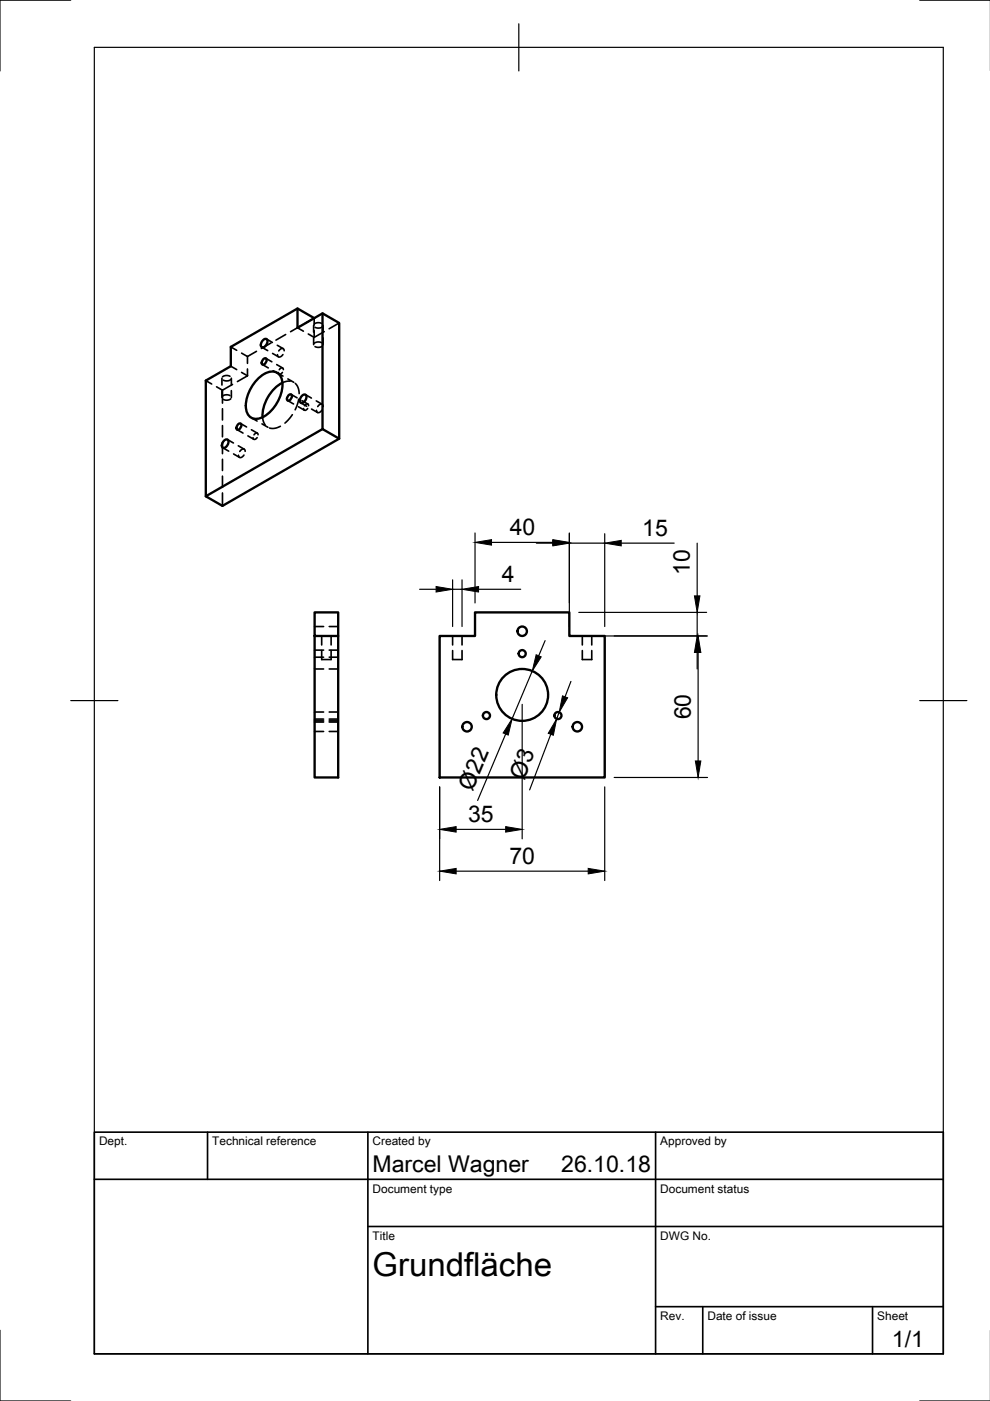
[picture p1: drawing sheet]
<svg xmlns="http://www.w3.org/2000/svg" width="210mm" height="297mm" viewBox="0 0 210 297" stroke-linecap="round" stroke-linejoin="round" font-family="sans-serif">
<!-- layer: Hidden -->
<g fill="none" stroke="#000" stroke-width=".35">
<path d="M48.8 79.8l-.9-.2-.7 .3M48.9 77.6l1.3 .8M48.9 73.6l1.3 .7M51.2 79l1.3 .7M51.2 74.9l1.3 .7M52.5 79.7l-2.2 1.2M52.5 75.6v1.4M52.5 78.2v1.5M54.4 74.5l-1.9 1.1M55.5 73.6l1.3 .7M55.6 77.3l1.3 .7M56.4 76l1.2 .7"/>
<path d="M56.5 71.9l1.3 .7M57.5 72.7l-2.1 1.2M57.8 74.9l1.2 .8M57.9 78.6l1.3 .7M58.7 77.3l1.2 .7M58.8 79l1.2 .7M58.8 73.2l1.2 .7M59.9 79l-.6 .4-.3-.4M60 75.2l-.8 .5-.2-.1-.2-.4M60.1 78.4l-.1-.3-.2-.1-.6 .4M60.2 74.4l-.1-.4-.2-.1-.4 .1-.4 .4M60.6 70.9l-2.1 1.2"/>
<path d="M63.1 69.5l1.2 .7M63.7 69.1l-2.1 1.2M65.4 70.8l1.2 .7M66.5 69v1.4M66.5 71.6v1.5M66.6 67.4l-1.9 1.1M66.6 67.5v1.4M66.6 70.1v1.4M68.2 72.7l-.9-.2-.7 .3M68.2 68.6l-.8-.2-.8 .3M68.4 73.4l-.8 .2-.8-.1M68.4 69.3l-.8 .3-.8-.2"/>
<path d="M68.5 69v1.4M68.5 71.6v1.5M68.7 70.3l-2.1 1.2M71.9 68.5l-2.1 1.2M43.6 80.7l1.3 .7M47.1 80.2v1.4M47.1 82.8v1.5M47.2 82.7v2.8M47.2 86.7v2.3M47.2 90.2v2.4M47.2 93.8v2.4M47.2 97.4v2.4"/>
<path d="M47.2 94.9l1.3 .8M48.2 93.2l1.3 .7M48.8 83.9l-.9-.2-.7 .3M48.9 84.6l-.7 .2-.9-.1M48.9 80.5l-.7 .3-.9-.2M49.1 80.2v1.4M49.1 82.8v1.5M49.3 81.5l-2.1 1.2-1.3-.7M49.5 96.2l1.3 .8M50.3 91.1l1.2 .7M50.5 94.5l1.3 .7M51 89.8l1.3 .7"/>
<path d="M51.7 96.5l-.7 .5-.3-.1-.1-.4M52 95.7l-.1-.4-.3-.1-.4 .2-.4 .3M52.6 92.4l1.2 .7M53.3 88.6l1.2 .7M53.3 91.1l1.3 .7M54.5 92.8l-.6 .4-.2-.1v-.3M54.7 92.2l-.3-.4-.5 .4M55.5 89.9l1.3 .7M55.7 88.5l.1 .8 .4 .8M59.4 90.4l-1.2 .4-1-.1M61 84.9l1.2 .8M61 80.3l1.3 .8"/>
<path d="M61.5 80.8h-.7l-.9 .4M61.7 83.6l1.3 .8M62 87.9l-1.6 1.8M62.6 81.3l.6 .9 .2 1.3M63.3 86.2l1.2 .8M63.3 84.6l-.7 2.3M63.8 85.4l1.2 .7M64 84.9l1.3 .8M64.8 83.7l1.2 .7M65.2 86.6l-.5 .4-.2-.1-.1-.3M65.4 86l-.1-.3-.2-.1-.5 .4M66.1 86.7l1.2 .7"/>
<path d="M67.1 85l1.2 .7M68.3 87l-.8 .5-.3-.1-.1-.4M68.5 86.2l-.1-.4-.3-.1-.4 .1-.3 .4M47.2 100.9v2.4M47.2 104.5v2.8M66.7 132.8h1.9M66.7 139.3h1.9M66.7 137.8h1.9M68.2 137.9v1.9h2v-1.9M68.2 134.8v1.9M69.8 132.8h1.9M69.8 139.3h1.9"/>
<path d="M69.8 137.8h1.9M70.2 134.8v1.9M96 137.9v1.9h2v-1.9M96 134.8v1.9M98 134.8v1.9M123.5 137.9v1.9h2v-1.9M123.5 134.8v1.9M125.5 134.8v1.9M66.7 153.1h1.9M66.7 155.1h1.9M66.7 152.8h1.9M66.7 141.8h1.9"/>
<path d="M66.7 152.5h1.9M66.7 151h1.9M69.8 153.1h1.9M69.8 155.1h1.9M69.8 152.8h1.9M69.8 141.8h1.9M69.8 152.5h1.9M69.8 151h1.9"/>
</g>
<!-- layer: Visible -->
<g fill="none" stroke="#000" stroke-width=".5">
<path d="M55.7 72.2l.3-.3h.5a1.15 1.15 0 0 1-1 1.7 1 1 0 0 1 .2-1.4zM55.8 76.2l.5-.2a.76 .76 0 0 1 .1 .9 .76 .76 0 0 1-.9 .3v-.5zM63.1 65.4v4.1l5.3-3.1 3.5 2.1v24.5M66.6 67.5l-3.5-2.1-14.2 8.2v4l-5.3 3.1v24.5M68.4 66.4v24.6l3.5 2-24.7 14.3-3.6-2.1 24.8-14.2M47.5 93.5l.2-.3h.5a1.15 1.15 0 0 1-1 1.7 1 1 0 0 1 .3-1.4zM50.4 90l.5-.2a.76 .76 0 0 1 .1 .9 .76 .76 0 0 1-.8 .3v-.5zM54.7 80.4a3.6 3.6 0 0 1 4.1-1.4 3.7 3.7 0 0 1 .9 4.3 8.1 8.1 0 0 1-4.5 5.3 2.14 2.14 0 0 1-3-1.7 8.1 8.1 0 0 1 2.5-6.5zM59.9 81.2a8.4 8.4 0 0 0-4.2 7.3M61.2 83.8l.4-.2a.76 .76 0 0 1 .1 .9 .76 .76 0 0 1-.8 .4v-.6zM64 84l.3-.3h.5a1.15 1.15 0 0 1-1 1.7 1 1 0 0 1 .2-1.4zM66.7 129.8h5v5h-5z"/>
<path d="M66.7 134.8v30h5v-30M93.2 134.8h7.5v-5h20v5h7.5v30h-35z"/>
<circle cx="110.7" cy="138.6" r=".75"/>
<circle cx="110.7" cy="133.8" r="1"/>
<circle cx="99" cy="154.1" r="1"/>
<circle cx="103.1" cy="151.7" r=".75"/>
<circle cx="110.7" cy="147.3" r="5.5"/>
<circle cx="118.3" cy="151.7" r=".75"/>
<circle cx="122.4" cy="154.1" r="1"/>
</g>
<!-- layer: Border -->
<path d="M15 0h-15v15M20 10h180v277h-180zM110 5v10M195 0h15M15 148.5h10M195 148.5h10M0 282v15h15M195 297h15" fill="none" stroke="#000" stroke-width=".25"/>
<!-- layer: TitleBlock -->
<path d="M20 240h180v47h-180zM20 250h180M44 240v10M78 240v47M139 240v47M78 260h122M139 277h61M149 277v10M185 277v10" fill="none" stroke="#000" stroke-width=".35"/>
<!-- layer: Dimensions -->
<g fill="none" stroke="#000" stroke-width=".25">
<path d="M100.7 113v14.8M104.2 115h13M113.7 115.2h3.5M120.7 113v19.8M120.7 115.2h7.5M128.2 113.2v19.6M131.7 115.2h11.2M147.8 115.2v11.1M89 124.9h3.5M96 122.9v9.9M96 124.9h2M98 122.9v9.9"/>
<path d="M101.5 124.9h8.9M115.6 135.8l-1.4 3.2M122.7 134.8h27.3M122.7 129.8h27.1M147.8 129.8v5M147.8 138.3v3.5M148 138.3v23M107.2 155.6l-5.9 14.1M110.7 149.3v28.5M112.9 142.3l-4.3 10.1M116.8 155.7l-4.5 11.8M118.6 151l-.6 1.4"/>
<path d="M121 144.5l-1.2 3.2M93.2 166.8v19.9M96.7 175.8h10.5M128.2 166.8v19.9M130.2 164.8h19.8M96.7 184.7h28"/>
</g>
<g fill="#000" stroke="#000" stroke-width=".21">
<path d="M100.7 115l3.5-.6v1.2zM117.2 114.6l3.5 .6-3.5 .5zM117.2 114.4l3.5 .6-3.5 .6zM128.2 115.2l3.5-.6v1.1zM92.5 124.4l3.5 .5-3.5 .6zM98 124.9l3.5-.5v1.1zM113.7 138.8l1.1 .5-1.9 3zM147.8 134.8l.6 3.5h-1.2zM147.2 126.3h1.2l-.6 3.5zM148 134.8l.6 3.5h-1.2zM108.6 152.4l-.8 3.5-1.1-.5zM118 152.4l-.7 3.5-1.1-.4z"/>
<path d="M119.3 147.5l1 .4-1.7 3.1zM93.2 175.8l3.5-.5v1.1zM107.2 175.3l3.5 .5-3.5 .6zM147.4 161.3h1.2l-.6 3.5zM93.2 184.7l3.5-.6v1.2zM124.7 184.1l3.5 .6-3.5 .6z"/>
</g>
<text font-size="7" x="79" y="270.5">Grundfläche</text>
<g font-size="4.9">
<text x="108.1" y="113.5">40</text>
<text x="136.2" y="113.6">15</text>
<text x="106.4" y="123.4">4</text>
<text x="146.3" y="121.9" transform="rotate(-90 146.3 121.9)">10</text>
<text x="146.5" y="152.5" transform="rotate(-90 146.5 152.5)">60</text>
<text x="100.2" y="167.8" transform="rotate(-67 100.2 167.8)">Ø22</text>
<text x="111.1" y="165.6" transform="rotate(-69 111.1 165.6)">Ø3</text>
<text x="99.2" y="174.3">35</text>
<text x="108" y="183.2">70</text>
<text x="79" y="248.5">Marcel Wagner</text>
<text x="119" y="248.5">26.10.18</text>
<text x="189.1" y="285.6">1/1</text>
</g>
<g font-size="2.5">
<text x="21" y="242.8">Dept.</text>
<text x="45" y="242.8">Technical reference</text>
<text x="79" y="242.8">Created by</text>
<text x="140" y="242.8">Approved by</text>
<text x="79" y="252.8">Document type</text>
<text x="140" y="252.8">Document status</text>
<text x="79" y="262.8">Title</text>
<text x="140" y="262.8">DWG No.</text>
<text x="140" y="279.8">Rev.</text>
<text x="150" y="279.8">Date of issue</text>
<text x="186" y="279.8">Sheet</text>
</g>
</svg>
